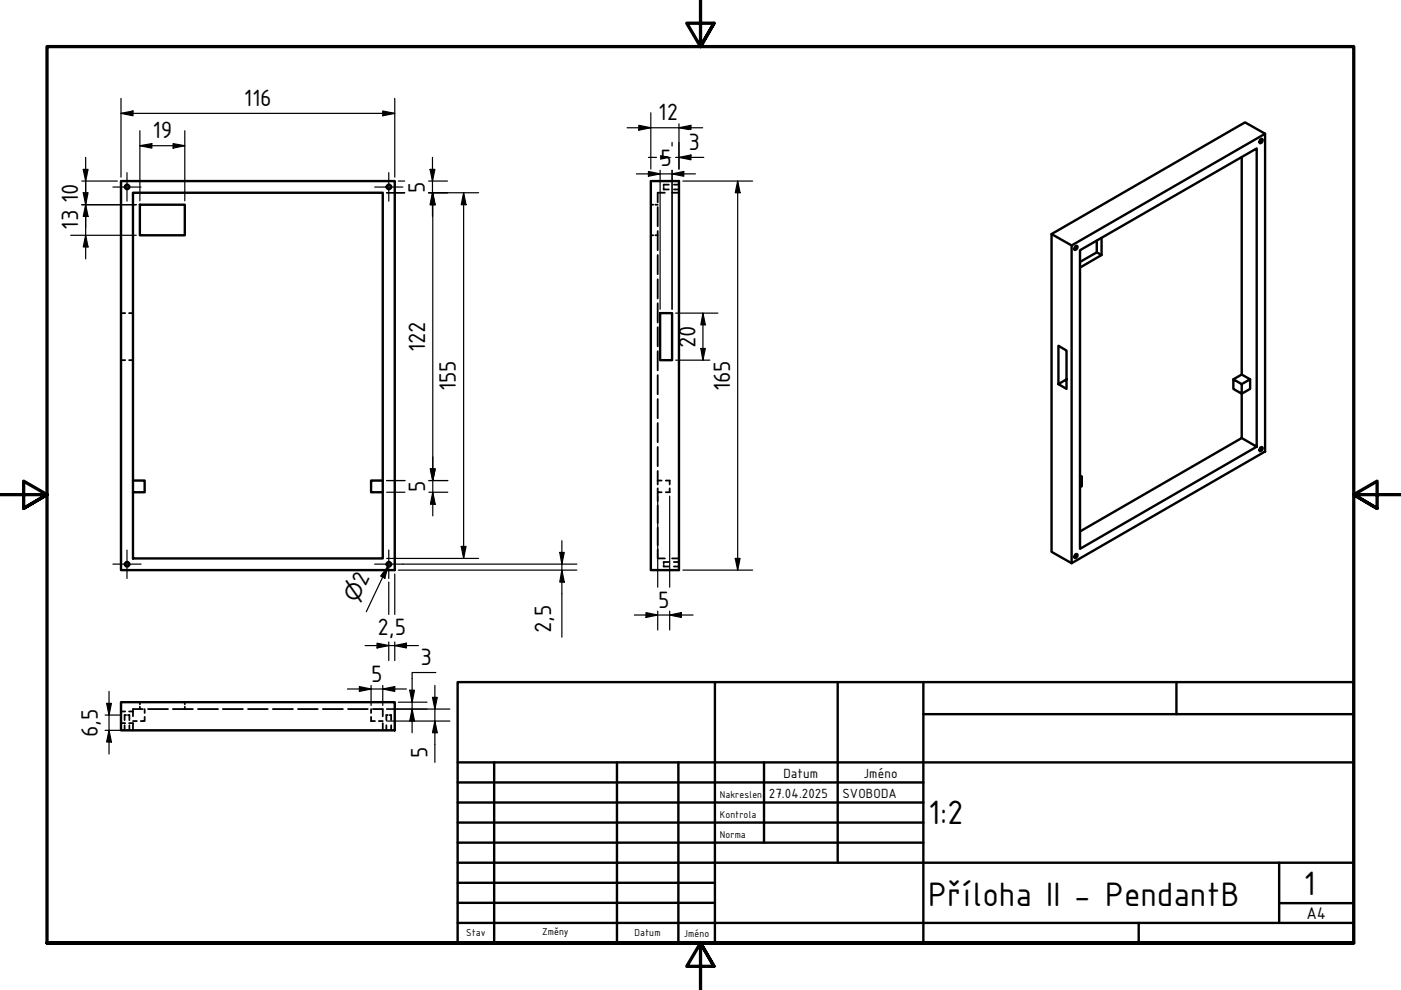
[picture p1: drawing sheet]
<svg xmlns="http://www.w3.org/2000/svg" width="297mm" height="210mm" viewBox="0 0 297 210" stroke-linecap="round" stroke-linejoin="round" font-family="sans-serif">
<g fill="none" stroke="#000" stroke-width=".38">
<path d="M140.7 39.8v.4h1.1M141.8 39.2h-1.1v.3M142.9 39.2h1.1M138 49.9h.5M138 43.4h.5M138.9 49.9h.5M138.9 43.4h.5M139.4 43.9v4.1M139.4 49v4.1M139.4 54.1v4M139.4 59.2v4.1M141 40.9h-1.6v2"/>
<path d="M142.5 40.9h1.5M142.9 40.2h1.1M25.7 76.4h.8M25.7 66.4h.8M27.4 76.4h.8M27.4 66.4h.8M139.4 64.3v4.1M139.4 69.4v4M139.4 74.5v4M139.4 79.5v4.1M139.4 84.6v4.1M139.4 89.7v4.1"/>
<path d="M139.4 94.8v4M139.4 99.9v2.8M139.4 103.5v.9h.9M139.4 104.4v1.9M139.4 107.2v3.7M139.4 111.9v3.7M139.4 116.5v1.9h1.6M139.4 101.9h.9M140.7 119.8v.3h1.1M141.2 101.9h.8v.8M141.8 119.2h-1.1v.3M142 103.5v.9h-.8"/>
<path d="M142.5 118.4h1.5M142.9 119.2h1.1M142.9 120.1h1.1M25.7 153.3h.8M25.7 150.8h.8M26.4 153.8v1M26.7 151.6h-.3v1.1M27.1 151.6h.3v1.1M27.4 153.3h.8v1.5M27.4 150.8h.8M27.4 153.8v1M28.2 152.9h.8"/>
<path d="M29.7 148.9v.4M29.7 149.8v.5M30.3 150.3h-2.1v1.6M30.7 152v.9h-.9M30.7 150.3v.9M31.4 150.3h4.2M36.6 150.3h4.3M39.2 148.9v.4M39.2 149.8v.5M42 150.3h4.2M47.2 150.3h4.3M52.6 150.3h4.2"/>
<path d="M57.8 150.3h4.3M63.2 150.3h4.2M68.5 150.3h4.2M73.8 150.3h4.2M78.7 150.3v.9M78.7 152v.9h.8M79.1 150.3h2.1v1.6M80.3 152.9h.9M81.2 153.3v1.5M81.9 153.8v1M82.2 151.6h-.3v1.1M82.6 151.6h.3v1.1"/>
<path d="M82.9 153.8v1"/>
</g>
<g fill="none" stroke="#000" stroke-width=".51">
<path d="M25.7 38.4h58v82.5h-58zM138 38.4h6v82.5h-6zM263.3 33.3v46.1M267.2 29.6l.5-.1a.57 .57 0 0 1-.6 .8zM268.2 28.4l-4.2-2.5-41.1 23.7M28.2 40.9h53v77.5h-53zM29.7 43.4h9.5v6.5h-9.5zM227.2 52l41-23.6v67.3l-41 23.7zM227.2 52l-4.3-2.4v67.4l4.3 2.4M228 52.2h.4a.6 .6 0 0 1-.6 .8l-.1-.2zM232.5 51v2.5l1.1 .6-4.6 2.6M232.5 53.5l-3.5 2"/>
<path d="M233.6 50.5v3.6M140 66.4h2.5v10h-2.5zM263.3 79.4l1.7 1-1.7 1M263.3 79.4l-1.8 1M226.1 80.4l-1.7 1 1.7 1.1v-8.2l-1.7-1v8.1M261.5 80.4l1.8 1v2.1l-1.8-1zM263.3 92.9l3.1 1.8v-63.2l-37.4 21.6v63.3l37.4-21.7M265 80.4v2.1l-1.7 1v9.4l-34.3 19.8M267.2 94.9l.5-.1a.6 .6 0 0 1-.6 .9zM28.2 101.9h2.5v2.5h-2.5M81.2 101.9h-2.5v2.5h2.5M228 117.6l.4-.1a.54 .54 0 0 1-.6 .8l-.1-.2z"/>
<path d="M229 100.9l.4 .2v2l-.4 .2M229.4 101.1l-.4 .2M25.7 148.9h58v5.9h-58z"/>
<circle cx="27" cy="39.6" r=".48"/>
<circle cx="82.5" cy="39.6" r=".48"/>
<circle cx="27" cy="119.6" r=".48"/>
<circle cx="82.5" cy="119.6" r=".48"/>
</g>
<path d="M148.5 -.1v10l-2.9-5h5.8l-2.9 5 2.9-5M0 104.9h10l-5-2.9v5.8l5-2.9-5 2.9M297 104.9h-10l5-2.9v5.8l-5-2.9 5 2.9M10 199.9v-190h277v190h-277h277M151.4 204.9l-2.9-5 2.9 5h-5.8l2.9-5v10" fill="none" stroke="#000" stroke-width=".7"/>
<!-- layer: Nadpis (ISO) -->
<g fill="none" stroke="#000" stroke-width=".51">
<path d="M97 144.6h190v55.3h-190zM151.6 144.6v55.3M177.6 144.6v38.3M195.8 151.4h91.2M195.8 144.6v55.3M249.4 144.6v6.8M97 165.9h98.8M97 170.2h98.8M97 174.4h98.8M97 178.7h98.8M97 161.6h190M104.8 161.6v38.3"/>
<path d="M130.8 161.6v38.3M143.8 161.6v38.3M162 161.6v17.1M97 195.7h190M97 182.9h190M97 187.2h54.6M97 191.4h54.6M241.4 195.7v4.2M271.2 191.5h15.8M271.2 182.9v12.8"/>
</g>
<g fill="none" stroke="#000" stroke-width=".25">
<path d="M17.3 38.4h7.6M17.7 35.9h1l-.5 2.5zM18.2 33.4v21.5M25.7 24l2.5-.5v1zM25.7 24h58M25.7 20.9v16.7M29.7 30.9l2.5-.4v.9zM29.7 30.9h9.5M29.7 27.7v11.8M29.7 39.7v2.9M36.7 30.5l2.5 .4-2.5 .5zM39.2 27.7v14.9"/>
<path d="M81.2 23.5l2.5 .5-2.5 .5zM83.7 20.9v16.7M84.5 38.4h1.3M90.9 38.4h4M91.2 35.9h1l-.5 2.5zM91.7 33.4v12.5M133 27.1h11l2 .4M134.9 36.9h12.5M135.4 26.6l2.6 .5-2.6 .5zM137.5 36.4l2.5 .5-2.5 .5zM137.5 33.4h1.7M138 23.9v11.9"/>
<path d="M140 36.1v29.5M142.5 36.9l2.5-.5v1zM142.5 30.2v.8M142.5 36.1v29.5M143.3 33.4h5.9M144 33.4l2.5-.5v1zM144 26.3v9.5M144.8 38.4h14.8M149 27.1h-5l2.5-.5v.9M156.4 38.4l.5 2.5h-1zM156.4 38.4v82.5M15 49.9h13.9"/>
<path d="M17.3 43.4h11.6M17.7 40.9h1l-.5 2.5zM18.2 49.9l.5 2.5h-1zM18.2 43.4l.5 2.5h-1zM82 40.9h.4M82.5 40.9h3.3M90.9 40.9h10.6M91.7 40.9l.5 2.5h-1zM91.8 40.9l.5 2.5h-1.1zM91.8 40.9v68.5M98.3 40.9l.5 2.5h-1zM98.3 40.9v77.5"/>
<path d="M143.3 66.4h8.9M143.3 76.4h7.2M148.6 73.9h.9l-.5 2.5zM149 66.4l.5 2.5h-.9zM149 66.4v10M91.2 99.4h1.1l-.5 2.5zM82 101.9h3.9M82 104.4h3.9M82 118.4h.4M82.5 118.4h19M85.4 119.6h36.9M90.9 101.9h4"/>
<path d="M90.9 104.4h4M91.8 104.4l.5 2.5h-1.1zM97.8 115.9h1l-.5 2.5zM118.7 117.1h.9l-.5 2.5zM119.1 114.7v20.4M139.4 105.2v19.3M142 105.2v19.3M155.9 118.4h1l-.5 2.5zM77.4 136.9h11.3M79.9 136.4l2.5 .5-2.5 .5zM82.2 120.1l-.6 2.5-.9-.5zM82.2 120.1l-4.5 9.6"/>
<path d="M82.4 123.4v6.9M82.4 136.1v4M83.7 136.9l2.5-.5v1zM83.7 121.7v8.6M83.7 136.1v4M84.5 120.9h37.8M119.1 120.9l.5 2.5h-.9zM134.5 130.4h12.4M137 129.9l2.4 .5-2.4 .5zM139.4 129.6v4M142 130.4l2.5-.5v1zM142 129.6v4"/>
<path d="M144.8 120.9h14.8M22.3 154.8h3.4M22.3 151.6h3.4M22.6 149.1h1l-.5 2.5zM23.1 154.8l.5 2.5h-1zM23.1 146.6v13.3M73.7 146.1h12.5M76.2 145.6l2.5 .5-2.5 .5zM78.7 145.3v4.3M81.2 146.1l2.5-.5v1zM81.2 145.3v4.3M82 150.3h13.4"/>
<path d="M82 152.9h13.4M84.5 148.9h6.1M86.9 146.3h1l-.5 2.6zM87.4 150.3l.5 2.6h-1zM91.7 147.9h1l-.5 2.4zM92.2 152.9l.5 2.5h-1zM92.2 145.3v16.3M92.4 142.6h-5v12.8"/>
</g>
<g fill="#000">
<path d="M17.7 35.9h1l-.5 2.5zM25.7 24l2.5-.5v1zM29.7 30.9l2.5-.4v.9zM36.7 30.5l2.5 .4-2.5 .5zM81.2 23.5l2.5 .5-2.5 .5zM91.2 35.9h1l-.5 2.5zM135.4 26.6l2.6 .5-2.6 .5zM137.5 36.4l2.5 .5-2.5 .5zM140 32.9l2.5 .5-2.5 .5zM142.5 36.9l2.5-.5v1zM144 27.1l2.5-.5v1zM144 33.4l2.5-.5v1z"/>
<path d="M17.7 40.9h1l-.5 2.5zM18.2 49.9l.5 2.5h-1zM18.2 43.4l.5 2.5h-1zM91.7 40.9l.5 2.5h-1zM91.8 40.9l.5 2.5h-1.1zM98.3 40.9l.5 2.5h-1zM156.4 38.4l.5 2.5h-1zM148.6 73.9h.9l-.5 2.5zM149 66.4l.5 2.5h-.9zM91.2 99.4h1.1l-.5 2.5zM91.8 104.4l.5 2.5h-1.1zM97.8 115.9h1l-.5 2.5z"/>
<path d="M118.7 117.1h.9l-.5 2.5zM155.9 118.4h1l-.5 2.5zM79.9 136.4l2.5 .5-2.5 .5zM82.2 120.1l-.6 2.5-.9-.5zM83.7 136.9l2.5-.5v1zM119.1 120.9l.5 2.5h-.9zM137 129.9l2.4 .5-2.4 .5zM142 130.4l2.5-.5v1zM22.6 149.1h1l-.5 2.5zM23.1 154.8l.5 2.5h-1zM76.2 145.6l2.5 .5-2.5 .5zM81.2 146.1l2.5-.5v1z"/>
<path d="M86.9 146.3h1l-.5 2.6zM87.4 150.3l.5 2.6h-1zM91.7 147.9h1l-.5 2.4zM92.2 152.9l.5 2.5h-1z"/>
</g>
<path d="M23.9 39.7h6M26.9 36.6v6M79.4 39.7h6M82.4 36.6v6M23.9 119.6h6M26.9 116.6v6.1M79.4 119.6h6M82.4 116.6v6.1" fill="none" stroke="#000" stroke-width=".25"/>
<g font-size="7.7">
<text x="196.8" y="174.8">1:2</text>
<text x="196.8" y="192">Příloha II - PendantB</text>
<text x="276.4" y="189.7">1</text>
</g>
<g font-size="5.4">
<text x="51.7" y="22.5">116</text>
<text x="32.3" y="29.3">19</text>
<text x="139.6" y="25.5">12</text>
<text x="140" y="35.3">5</text>
<text x="146" y="31.8">3</text>
<text x="90.1" y="40.9" transform="rotate(-90 90.1 40.9)">5</text>
<text x="16.6" y="43" transform="rotate(-90 16.6 43)">10</text>
<text x="16.6" y="48.7" transform="rotate(-90 16.6 48.7)">13</text>
<text x="90.2" y="74.7" transform="rotate(-90 90.2 74.7)">122</text>
<text x="147.4" y="73.8" transform="rotate(-90 147.4 73.8)">20</text>
<text x="96.6" y="83" transform="rotate(-90 96.6 83)">155</text>
<text x="154.8" y="83" transform="rotate(-90 154.8 83)">165</text>
<text x="90.2" y="104.4" transform="rotate(-90 90.2 104.4)">5</text>
<text x="77.5" y="124.4" transform="rotate(-65 77.5 124.4)">2</text>
<text x="139.5" y="128.8">5</text>
<text x="80" y="134.6">2,5</text>
<text x="116.8" y="134.3" transform="rotate(-90 116.8 134.3)">2,5</text>
<text x="89.2" y="140.9">3</text>
<text x="78.7" y="144.5">5</text>
<text x="20.8" y="156.3" transform="rotate(-90 20.8 156.3)">6,5</text>
<text x="90.6" y="160.8" transform="rotate(-90 90.6 160.8)">5</text>
</g>
<text font-size="4.6" x="75.8" y="127.9" transform="rotate(-65 75.8 127.9)">⌀</text>
<text font-size="3.9" x="277" y="194.9">A4</text>
<g font-size="3">
<text x="166.1" y="164.9">Datum</text>
<text x="183.1" y="164.9">Jméno</text>
<text x="163" y="169.1">27.04.2025</text>
<text x="178.6" y="169.1">SVOBODA</text>
</g>
<g font-size="2.3">
<text x="152.6" y="169.1">Nakreslen</text>
<text x="152.6" y="173.4">Kontrola</text>
<text x="152.6" y="177.6">Norma</text>
<text x="98.8" y="198.5">Stav</text>
<text x="114.9" y="198.3">Změny</text>
<text x="134.6" y="198.5">Datum</text>
<text x="145" y="198.6">Jméno</text>
</g>
</svg>
